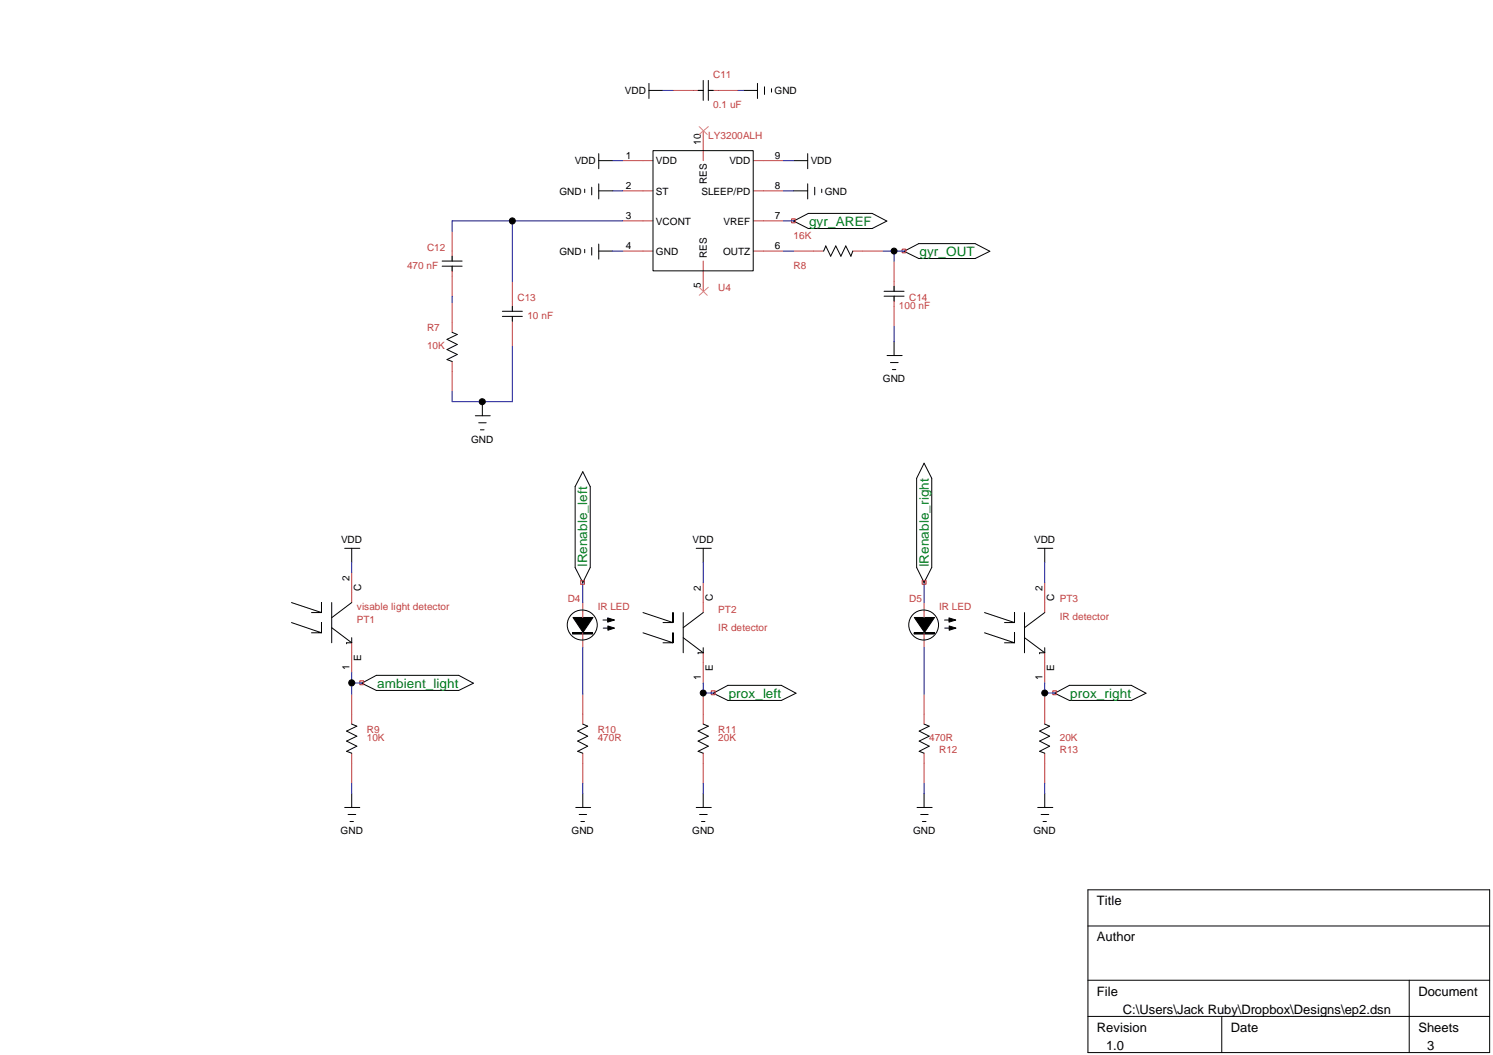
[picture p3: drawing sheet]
<svg xmlns="http://www.w3.org/2000/svg" width="297mm" height="210mm" viewBox="0 0 297 210" stroke-linecap="round" stroke-linejoin="round" font-family="sans-serif">
<g fill="none" stroke="#c04040" stroke-width=".2">
<path d="M133.9 18h6M140.9 18h6M123.9 32h6M123.9 38h6M139.9 26v6M149.9 32h6M149.9 38h6M90 46v5.9M90 53v5.9M101.9 56v5.9M123.9 43.9h6M123.9 50h6"/>
<path d="M139.9 51.9v6.1M149.9 43.9h6M149.9 50h6M157.9 50h6M169.7 50h6M177.9 51.9v6.1M177.9 58.9v6M90 60.2v5.9M90 71.9v6M101.9 62.9v6M70 113.9v6M115.9 119.9v3"/>
<path d="M139.9 115.9v6M183.9 119.9v3M207.9 115.9v6M70 127.9v6M70 138.1v6M115.9 125.9v3M115.9 138.1v6M139.9 129.9v6M139.9 138.1v6M183.9 125.9v3M183.9 138.1v6M207.9 129.9v6"/>
<path d="M207.9 138.1v6M70 149.9v6M115.9 149.9v6M139.9 149.9v6M183.9 149.9v6M207.9 149.9v6"/>
</g>
<path d="M139.1 25.2l1.6 1.6M140.9 25.2l-1.8 1.6M139.1 57.1l1.6 1.7M140.9 57.1l-1.8 1.7" fill="none" stroke="#ff7f7f" stroke-width=".2"/>
<g fill="none" stroke="#000" stroke-width=".2">
<path d="M129.1 18h2.8M129.1 16.6v3M138.9 18h1M139.9 16v4M140.9 16v4M140.9 18h1M147.9 18h2.8M150.7 16.6v3M152.1 17.3v1.5M153.5 17.7v.6M116.3 37.6v.7M117.7 37.3v1.5"/>
<path d="M119.1 30.6v3M119.1 36.6v3M119.1 32h2.8M119.1 38h2.8M129.9 30h20v23.9h-20zM157.9 32h2.8M157.9 38h2.8M160.7 30.6v3M160.7 36.6v3M162.1 37.3v1.5M163.5 37.6v.7M88 53h3.9"/>
<path d="M88 51.9h3.9M90 51v.9M90 53v.9M116.3 49.6v.7M117.7 49.2v1.6M119.1 48.6v3M119.1 50h2.8M157.9 44l2.9-1.5h12.7l2.9 1.5-2.9 1.5h-12.7zM163.9 50l.4-1.1 1 2.1 1-2.1 1 2.1 1-2.1 1 2.1 .4-1M175.9 58.9h4M175.9 58h4M177.9 56.9v1.1"/>
<path d="M177.9 58.9v1M179.9 50l2.9-1.5h11.2l2.9 1.5-2.9 1.4h-11.2zM90 66.1l1 .4-2.1 1 2.1 1-2.1 1.1 2.1 .9-2.1 1 1.1 .4M96 79.9v2.8M99.9 62.9h4M99.9 61.9h4M101.9 61v.9M101.9 62.9v1M176.5 70.7h3M177.2 72.1h1.5M177.5 73.5h.7M177.9 67.9v2.8"/>
<path d="M94.6 82.7h2.9M95.2 84.1h1.5M95.6 85.5h.7M115.9 93.9l1.5 2.9v16.1l-1.5 3-1.5-3v-16.1zM183.9 92.2l1.5 3v17.7l-1.5 3-1.5-3v-17.7zM58 119.9l6 2v-2v2h-2M66 119.9v8M68.6 109.1h3M70 109.1v2.8M70 119.9l-4 3M138.5 109.1h3M139.9 109.1v2.8"/>
<path d="M206.5 109.1h3M207.9 109.1v2.8M58 123.9l6 2v-2v2h-2M66 124.9l4 3M69 127.9h.1M69 127.9h1M70 126.9v1M72 135.9l2.9-1.5h16.4l2.9 1.5-2.9 1.5h-16.4zM113.9 125.9h4v.3h-4zM114 122.9h4l-2 2.9zM120 123.4h1.2M120 125h1.3"/>
<path d="M120.9 122.9l1.4 .5-1.4 .4zM120.9 124.5l1.4 .5-1.4 .4zM127.9 121.9l6 2v-2v2h-2M127.9 125.9l6 2v-2v2h-2M135.9 121.9v8M135.9 126.9l4 3M138.9 129.9h.1M138.9 129.9h1M139.9 128.9v1M139.9 121.9l-4 3M141.9 137.9l2.9-1.5h10.6l3 1.5-3 1.5h-10.6zM181.9 125.9h3.9v.3h-3.9z"/>
<path d="M181.9 122.9h4l-2 2.9zM187.9 123.4h1.3M188 125h1.2M188.8 122.9l1.4 .5-1.4 .4zM188.8 124.5l1.4 .5-1.4 .4zM195.9 121.9l5.9 2v-2v2h-1.9M195.9 125.9l5.9 2v-2v2h-1.9M203.8 121.9v8M203.8 126.9l4.1 3M206.8 129.9h.1M206.8 129.9h1.1M207.9 128.9v1"/>
<path d="M207.9 121.9l-4.1 3M209.8 137.9l3-1.5h12.3l2.9 1.5-2.9 1.5h-12.3zM70 157.9v2.8M70 144.1l1 .4-2 1 2 1-2 .9 2 1.1-2 1 1 .4M115.9 144.1l1 .4-2 1 2 1-2 .9 2 1.1-2 1 1 .4M115.9 157.9v2.8M139.9 157.9v2.8M139.9 144.1l1 .4-2 1 2 1-2 .9 2 1.1-2 1 1 .4M183.9 144.1l1 .4-2 1 2 1-2 .9 2 1.1-2 1 1 .4M183.9 157.9v2.8M207.9 157.9v2.8M207.9 144.1l.9 .4-2 1 2 1-2 .9 2 1.1-2 1 1.1 .4"/>
<path d="M68.6 160.7h3M69.3 162.1h1.5M69.6 163.4h.7M114.6 160.7h2.9M115.2 162.1h1.5M115.6 163.4h.7M138.5 160.7h3M139.2 162.1h1.5M139.6 163.4h.6M182.5 160.7h3M183.2 162.1h1.5M183.5 163.4h.7"/>
<path d="M206.5 160.7h3M207.1 162.1h1.6M207.5 163.4h.7M216.4 177h80v32.4h-80zM216.4 184.2h80M216.4 195h80M280.4 195v14.4M216.4 202.2h80M243.1 202.2v7.2"/>
<circle cx="101.9" cy="44" r=".6"/>
<circle cx="177.9" cy="49.9" r=".59"/>
<circle cx="96" cy="79.9" r=".61"/>
<circle cx="70" cy="135.9" r=".6"/>
<circle cx="115.8" cy="124.3" r="2.99"/>
<circle cx="139.9" cy="137.9" r=".59"/>
<circle cx="183.8" cy="124.3" r="2.97"/>
<circle cx="207.9" cy="137.9" r=".59"/>
</g>
<g fill="none" stroke="#00f" stroke-width=".2">
<path d="M131.9 18h2M146.9 18h1M121.9 32h2M121.9 38h2M155.9 32h2M155.9 38h2M90 58.9v1.3M101.9 43.9v12.1M121.9 50h2M123.9 43.9h-33.9v2.1M155.9 50h2M155.9 43.9h2"/>
<path d="M175.7 50h4.2M177.9 50v1.9M101.9 68.9v11h-11.9v-2M177.9 64.9v3M70 111.9v2M115.9 115.9v4M139.9 111.9v4M183.9 115.9v4M207.9 111.9v4M70 133.9v4.2M70 135.9h2M115.9 128.9v9.2"/>
<path d="M139.9 137.9h2M139.9 135.9v2.2M183.9 128.9v9.2M207.9 135.9v2.2M207.9 137.9h1.9M70 155.9v2M115.9 155.9v2M139.9 155.9v2M183.9 155.9v2M207.9 155.9v2"/>
</g>
<path d="M157.5 43.6h.7v.7h-.7zM179.5 49.6h.7v.7h-.7zM115.5 115.5h.8v.7h-.8zM183.5 115.5h.7v.7h-.7zM71.6 135.5h.7v.7h-.7zM141.5 137.5h.8v.7h-.8zM209.5 137.5h.7v.7h-.7z" fill="none" stroke="#f00" stroke-width=".2"/>
<path d="M113.9 126h4M181.9 126h3.9" fill="none" stroke="#000" stroke-width=".25"/>
<g fill="#000">
<path d="M114 122.9h4l-2 2.9zM120.9 122.9l1.4 .5-1.4 .4zM120.9 124.5l1.4 .5-1.4 .4zM181.9 122.9h4l-2 2.9zM188.8 122.9l1.4 .5-1.4 .4zM188.8 124.5l1.4 .5-1.4 .4z"/>
<circle cx="101.9" cy="44" r=".6"/>
<circle cx="177.9" cy="49.9" r=".59"/>
<circle cx="96" cy="79.9" r=".61"/>
<circle cx="70" cy="135.9" r=".6"/>
<circle cx="139.9" cy="137.9" r=".59"/>
<circle cx="207.9" cy="137.9" r=".59"/>
</g>
<g font-size="2.6" fill="#008020">
<text x="161" y="44.9">gyr_AREF</text>
<text x="183" y="50.9">gyr_OUT</text>
<text x="116.8" y="112.9" transform="rotate(-90 116.8 112.9)">IRenable_left</text>
<text x="184.8" y="112.9" transform="rotate(-90 184.8 112.9)">IRenable_right</text>
<text x="75.1" y="136.8">ambient_light</text>
<text x="145" y="138.8">prox_left</text>
<text x="212.9" y="138.8">prox_right</text>
</g>
<g font-size="2.6">
<text x="218.2" y="180.1">Title</text>
<text x="218.2" y="187.3">Author</text>
<text x="218.2" y="198.1">File</text>
<text x="223.4" y="201.7">C:\Users\Jack Ruby\Dropbox\Designs\ep2.dsn</text>
<text x="282.2" y="198.1">Document</text>
<text x="218.2" y="205.3">Revision</text>
<text x="220" y="208.9">1.0</text>
<text x="244.9" y="205.3">Date</text>
<text x="282.2" y="205.3">Sheets</text>
<text x="284" y="208.9">3</text>
</g>
<g font-size="2" fill="#c04040">
<text x="141.9" y="15.6">C11</text>
<text x="141.9" y="21.5">0.1 uF</text>
<text x="140.9" y="27.6">LY3200ALH</text>
<text x="157.9" y="47.5">16K</text>
<text x="81" y="53.5">470 nF</text>
<text x="85" y="49.9">C12</text>
<text x="157.9" y="53.5">R8</text>
<text x="103" y="59.9">C13</text>
<text x="142.9" y="57.9">U4</text>
<text x="180.9" y="59.9">C14</text>
<text x="85" y="65.9">R7</text>
<text x="104.9" y="63.5">10 nF</text>
<text x="178.9" y="61.5">100 nF</text>
<text x="85" y="69.5">10K</text>
<text x="112.9" y="119.8">D4</text>
<text x="180.9" y="119.8">D5</text>
<text x="210.9" y="119.8">PT3</text>
<text x="71" y="123.9">PT1</text>
<text x="71" y="121.5">visable light detector</text>
<text x="118.9" y="121.5">IR LED</text>
<text x="142.9" y="121.9">PT2</text>
<text x="142.9" y="125.5">IR detector</text>
<text x="186.9" y="121.5">IR LED</text>
<text x="210.9" y="123.4">IR detector</text>
<text x="73" y="145.8">R9</text>
<text x="73" y="147.4">10K</text>
<text x="118.9" y="145.8">R10</text>
<text x="118.9" y="147.4">470R</text>
<text x="142.9" y="145.8">R11</text>
<text x="142.9" y="147.4">20K</text>
<text x="184.9" y="147.4">470R</text>
<text x="186.9" y="149.8">R12</text>
<text x="210.9" y="149.8">R13</text>
<text x="210.9" y="147.4">20K</text>
</g>
<g font-size="2">
<text x="124.3" y="18.8">VDD</text>
<text x="154.1" y="18.8">GND</text>
<text x="139.4" y="28.8" transform="rotate(-90 139.4 28.8)">10</text>
<text x="114.3" y="32.7">VDD</text>
<text x="124.5" y="31.5">1</text>
<text x="130.5" y="32.7">VDD</text>
<text x="145.1" y="32.7">VDD</text>
<text x="154.2" y="31.5">9</text>
<text x="161.3" y="32.7">VDD</text>
<text x="111.3" y="38.7">GND</text>
<text x="124.5" y="37.5">2</text>
<text x="130.5" y="38.7">ST</text>
<text x="139.6" y="38.7">SLEEP/PD</text>
<text x="140.6" y="36.7" transform="rotate(-90 140.6 36.7)">RES</text>
<text x="154.2" y="37.5">8</text>
<text x="164.1" y="38.7">GND</text>
<text x="124.5" y="43.5">3</text>
<text x="130.5" y="44.7">VCONT</text>
<text x="144" y="44.7">VREF</text>
<text x="154.2" y="43.5">7</text>
<text x="111.3" y="50.7">GND</text>
<text x="124.5" y="49.5">4</text>
<text x="130.5" y="50.7">GND</text>
<text x="140.6" y="51.4" transform="rotate(-90 140.6 51.4)">RES</text>
<text x="143.8" y="50.7">OUTZ</text>
<text x="154.2" y="49.5">6</text>
<text x="139.4" y="57.4" transform="rotate(-90 139.4 57.4)">5</text>
<text x="175.6" y="76.1">GND</text>
<text x="93.7" y="88.1">GND</text>
<text x="67.9" y="108.1">VDD</text>
<text x="137.8" y="108.1">VDD</text>
<text x="205.7" y="108.1">VDD</text>
<text x="69.5" y="115.6" transform="rotate(-90 69.5 115.6)">2</text>
<text x="71.9" y="117.6" transform="rotate(-90 71.9 117.6)">C</text>
<text x="139.4" y="117.6" transform="rotate(-90 139.4 117.6)">2</text>
<text x="141.8" y="119.6" transform="rotate(-90 141.8 119.6)">C</text>
<text x="207.4" y="117.6" transform="rotate(-90 207.4 117.6)">2</text>
<text x="209.7" y="119.6" transform="rotate(-90 209.7 119.6)">C</text>
<text x="71.9" y="131.5" transform="rotate(-90 71.9 131.5)">E</text>
<text x="69.5" y="133.3" transform="rotate(-90 69.5 133.3)">1</text>
<text x="139.4" y="135.3" transform="rotate(-90 139.4 135.3)">1</text>
<text x="141.8" y="133.5" transform="rotate(-90 141.8 133.5)">E</text>
<text x="207.4" y="135.3" transform="rotate(-90 207.4 135.3)">1</text>
<text x="209.7" y="133.5" transform="rotate(-90 209.7 133.5)">E</text>
<text x="67.8" y="166">GND</text>
<text x="113.7" y="166">GND</text>
<text x="137.7" y="166">GND</text>
<text x="181.6" y="166">GND</text>
<text x="205.6" y="166">GND</text>
</g>
</svg>
